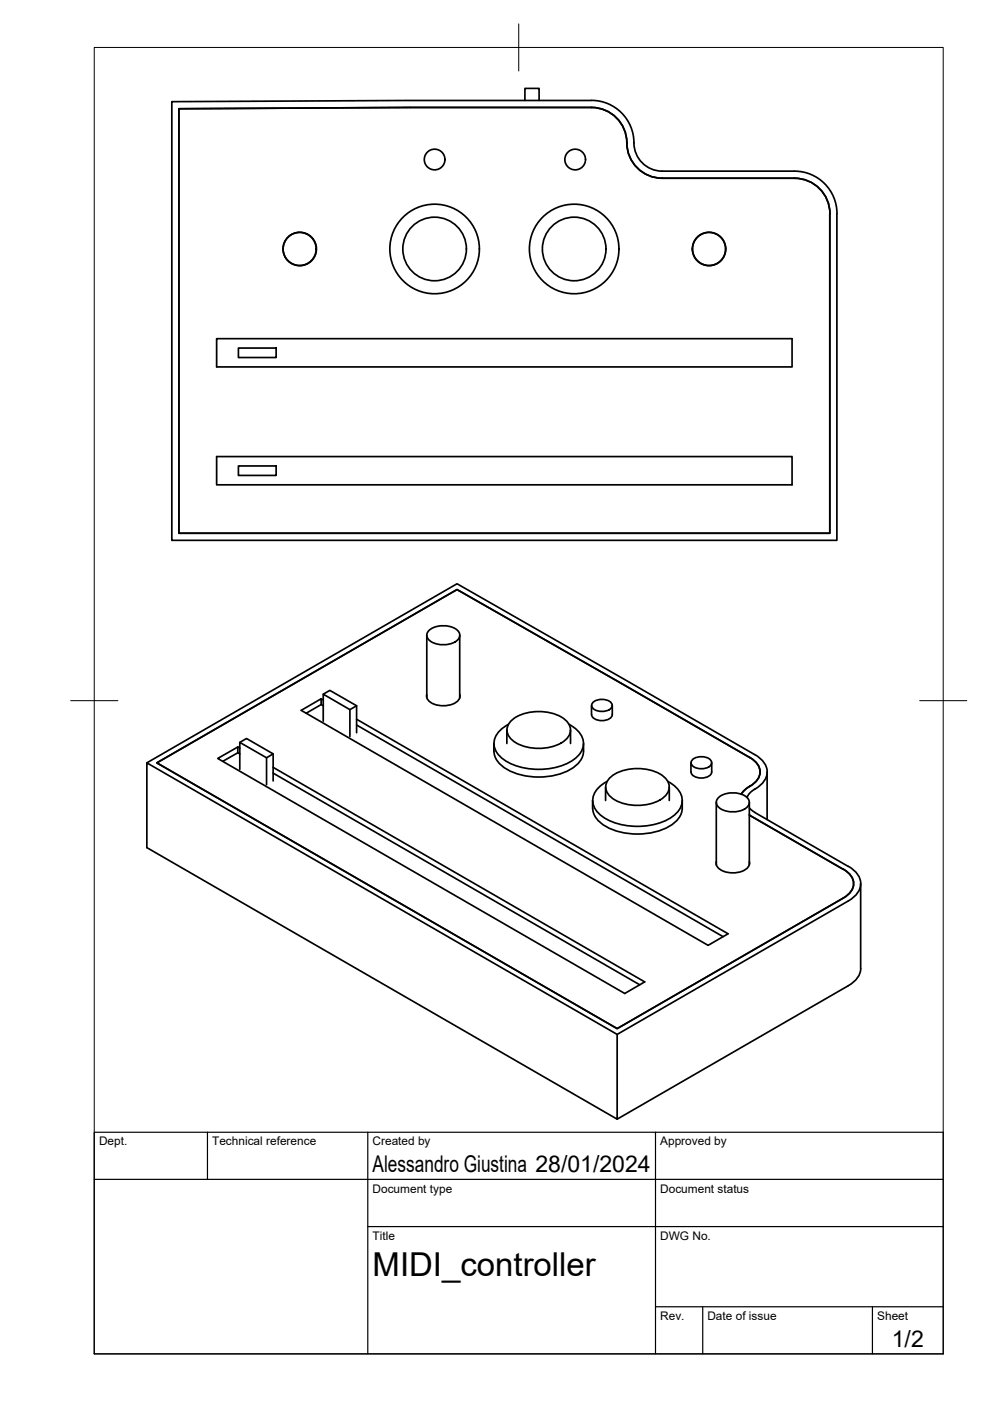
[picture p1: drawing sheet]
<svg xmlns="http://www.w3.org/2000/svg" width="210mm" height="297mm" viewBox="0 0 210 297" stroke-linecap="round" stroke-linejoin="round" font-family="sans-serif">
<!-- layer: Visible -->
<g fill="none" stroke="#000" stroke-width=".36">
<path d="M37.9 23.1v90h138v-67.8v67.8h-138v-90l49-.3h38.5h-38.5zM111.3 21.3v-2.6h3v2.6M125.4 21.3h-38.5l-50.5 .3v93h141v-69.3M125.4 22.8a7.5 7.5 0 0 1 7.5 7.5 7.5 7.5 0 0 0 7.5 7.5h28a7.5 7.5 0 0 1 7.6 7.5M125.4 21.3a9 9 0 0 1 9 8.9M134.4 30.3h.1M134.4 30.3a6 6 0 0 0 6 6h28.1a9 9 0 0 1 9 9M45.9 71.8h122v6h-122zM50.5 73.8h8v2h-8zM45.9 96.8h122v6h-122zM50.5 98.8h8v2h-8zM90.5 134.7v13.2"/>
<path d="M91 133.6a4.9 4.9 0 0 1 6.3 .4 1.45 1.45 0 0 1-.8 2.1 5.2 5.2 0 0 1-5.5-.4 1.35 1.35 0 0 1 0-2.1zM97.5 134.7v13.2M50.4 158.4l-4.2 2.4 86.3 49.8 4.2-2.4-78.8-45.5M50.4 159.6l.4 .2M50.4 159.6l-3.2 1.8M50.4 158.4l.4 .2M50.4 158.4v1.2M50.8 157.4l1.5-.8 5.6 3.2v5.8M57.9 159.8l-1.4 .9M68.1 149.4v-1.2l-4.2 2.4 86.2 49.8 4.3-2.4-78.8-45.5M68.1 149.4l.4 .2M68.1 149.4l-3.2 1.8"/>
<path d="M68.1 148.2l.4 .2M68.5 152.9v-5.7l5.7 3.3v5.7M68.5 147.2l1.4-.8 5.7 3.2v5.7M75.6 149.6l-1.4 .9M75.6 153.7l77.7 44.9M97.5 147.2a1.84 1.84 0 0 1-1.5 2.1 5.1 5.1 0 0 1-5.2-.9l-.4-.7 .1-.4M104.7 157.6v1.7M104.7 159.3a5 5 0 0 0 3.3 4.1 14.8 14.8 0 0 0 13.4-.5 4.7 4.7 0 0 0 2.3-3.6M107.5 154.8v2.8M107.8 153.6a4.7 4.7 0 0 0-3 4.6 6.6 6.6 0 0 0 5 4.3 14.2 14.2 0 0 0 12.2-1.7 3.7 3.7 0 0 0 .3-6.1l-1.6-1.1M108.7 152.5a10 10 0 0 1 11.1 0 2.67 2.67 0 0 1 0 4.5 10 10 0 0 1-11.1 0 2.67 2.67 0 0 1 0-4.5zM121 154.8v2.8"/>
<path d="M123.7 157.6v1.7M125.4 149.6v1.9M125.4 151.5a1.93 1.93 0 0 0 2.2 1.3 1.93 1.93 0 0 0 2.2-1.3M125.7 148.9a2.96 2.96 0 0 1 4 .3 1.38 1.38 0 0 1-1.5 1.6 2.6 2.6 0 0 1-2.7-.9v-.7zM129.8 149.6v1.9M31.1 161.7l65.8-37.9 63.1 36.2a4.1 4.1 0 0 1 2.5 4.7 5.2 5.2 0 0 1-2.4 2.6M50.8 163.1v-5.7l5.7 3.3v5.7M57.9 163.9l77.7 44.9M125.6 169.7v1.7M125.7 171.3a5 5 0 0 0 3.2 4.2 14.8 14.8 0 0 0 13.4-.6 4.7 4.7 0 0 0 2.4-3.6M128.4 166.9v2.8M128.7 165.7a4.7 4.7 0 0 0-3 4.6 6.6 6.6 0 0 0 5.1 4.3 14.2 14.2 0 0 0 12.1-1.7 3.7 3.7 0 0 0 .3-6.1l-1.6-1.1"/>
<path d="M129.6 164.6a10 10 0 0 1 11.1 0 2.67 2.67 0 0 1 0 4.5 10 10 0 0 1-11.1 0 2.67 2.67 0 0 1 0-4.5zM141.9 166.9v2.8M144.7 169.7v1.7M146.5 161.7v2a1.93 1.93 0 0 0 2.2 1.3 1.93 1.93 0 0 0 2.2-1.3v-2M146.8 161.1a2.96 2.96 0 0 1 4 .3 1.38 1.38 0 0 1-1.5 1.5 2.6 2.6 0 0 1-2.7-.9v-.6zM151.9 170.1v13.3M152.4 169a4.9 4.9 0 0 1 6.3 .5 1.45 1.45 0 0 1-.8 2 5.2 5.2 0 0 1-5.5-.3 1.35 1.35 0 0 1 0-2.2zM158.9 170.1v13.3M158.9 172.8l19.9 11.5a3.3 3.3 0 0 1 1.8 4.4l-1 1.2-.8 .5M158.9 171.3l1.1 .9 19.9 11.5a4.1 4.1 0 0 1 2.4 4.7 5.2 5.2 0 0 1-2.4 2.6l-49 28.3v18l-99.8-57.6v-18l99.8 57.6M158.9 160.6l-62-35.6-63.6 36.7 97.6 56.4 47.9-27.7M159 160.6a3.3 3.3 0 0 1 1.8 4.4l-1 1.2-.8 .5"/>
<path d="M159 166.7l-.9 .6-.9 1.1M160 167.3l-.9 .7-.7 1.1M160 167.3v.1M162.6 163.7v10.1M151.9 182.7a1.84 1.84 0 0 0 1.5 2 5.1 5.1 0 0 0 5.2-.8l.3-.8v-.4M182.5 187.4v17.9M182.5 205.3a4.4 4.4 0 0 1-2.6 3.7l-49 28.3"/>
<circle cx="92.1" cy="33.8" r="2.19"/>
<circle cx="122" cy="33.8" r="2.19"/>
<circle cx="63.5" cy="52.8" r="3.5"/>
<circle cx="63.6" cy="52.8" r="3.5"/>
<circle cx="92.1" cy="52.8" r="9.5"/>
<circle cx="92.1" cy="52.8" r="6.7"/>
<circle cx="121.7" cy="52.8" r="9.5"/>
<circle cx="121.7" cy="52.8" r="6.7"/>
<circle cx="150.3" cy="52.8" r="3.5"/>
</g>
<!-- layer: BORDER -->
<path d="M20 10.1h180v276.9h-180zM110 5.1v10M15 148.6h10M195 148.6h10" fill="none" stroke="#000" stroke-width=".21"/>
<!-- layer: TITLEBLOCK -->
<path d="M20 240.1h180v46.9h-180zM20 250h180M44 240.1v9.9M78 240.1v46.9M139 240.1v46.9M78 260.1h122M139 277.1h61M149 277.1v9.9M185 277.1v9.9" fill="none" stroke="#000" stroke-width=".25"/>
<text font-size="7" x="79" y="270.6">MIDI_controller</text>
<g font-size="4.9">
<text x="79" y="248.5">Alessandro Giustina 28/01/2024</text>
<text x="189.1" y="285.7">1/2</text>
</g>
<g font-size="2.5">
<text x="21" y="242.9">Dept.</text>
<text x="45" y="242.9">Technical reference</text>
<text x="79" y="242.9">Created by</text>
<text x="140" y="242.9">Approved by</text>
<text x="79" y="252.8">Document type</text>
<text x="140" y="252.8">Document status</text>
<text x="79" y="262.9">Title</text>
<text x="140" y="262.9">DWG No.</text>
<text x="140" y="279.9">Rev.</text>
<text x="150" y="279.9">Date of issue</text>
<text x="186" y="279.9">Sheet</text>
</g>
</svg>
